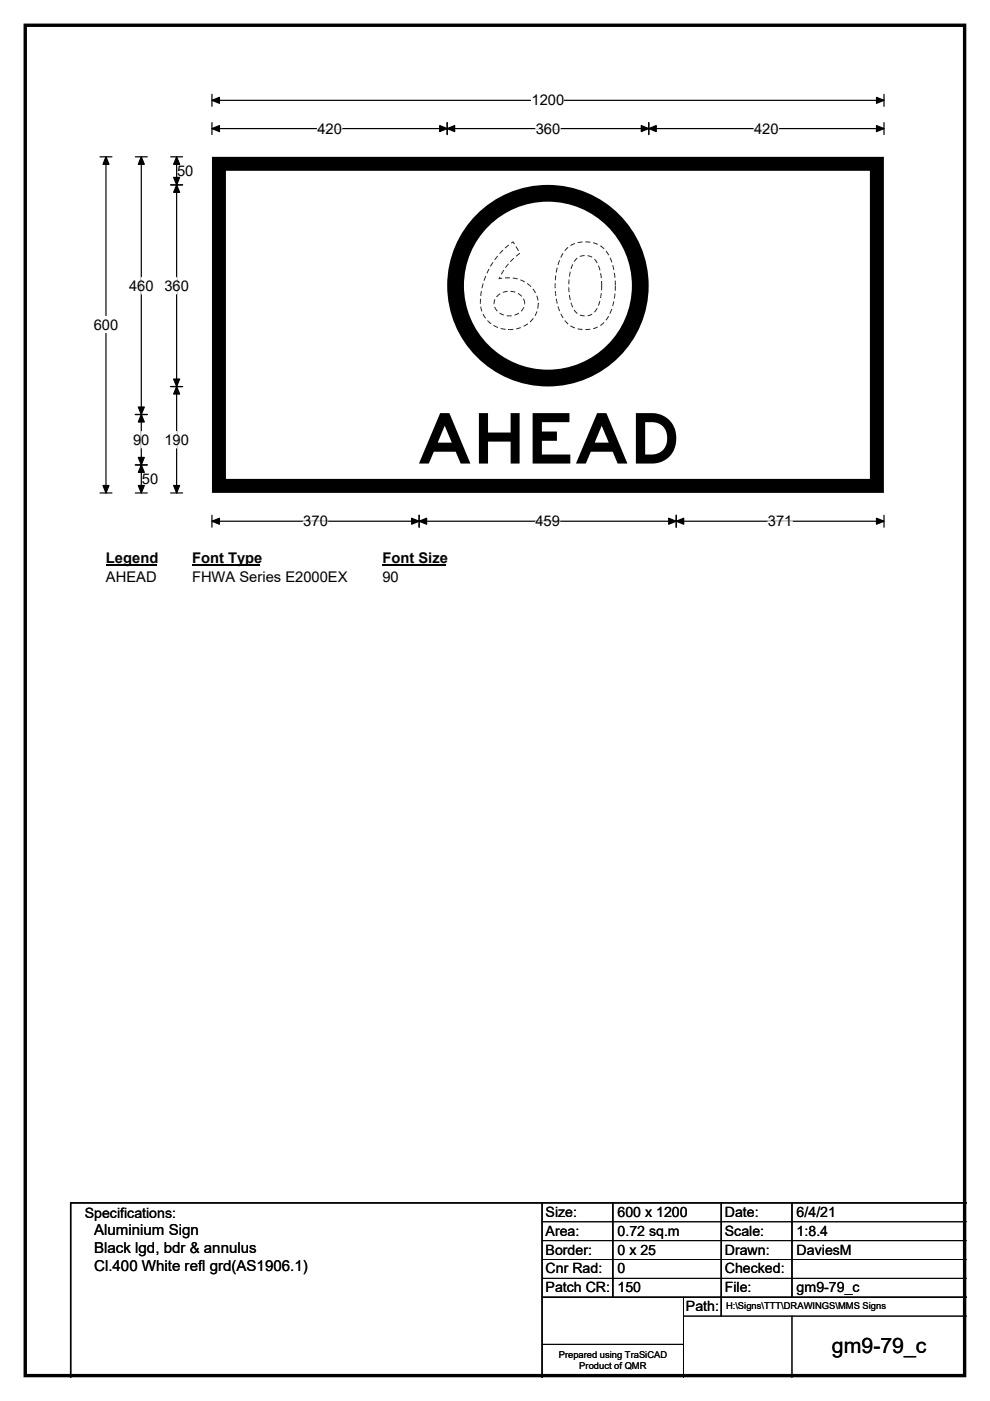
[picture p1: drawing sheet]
<svg xmlns="http://www.w3.org/2000/svg" width="210mm" height="297mm" viewBox="0 0 210 297" stroke-linecap="round" stroke-linejoin="round" font-family="sans-serif">
<path d="M5.4 5.4h199.2v286.3h-199.2z" fill="none" stroke="#000" stroke-width=".72"/>
<path d="M45 21.3h142.5M45 20v2.5M187.5 20v2.5" fill="none" stroke="#000" stroke-width=".25"/>
<path d="M45 21.3l1.5-.7v1.3zM185.9 20.6l1.6 .7-1.6 .6z" fill="#000" stroke="#000" stroke-width=".25"/>
<path d="M112.8 19.5h6.9v3.5h-6.9z" fill="#fff"/>
<g fill="none" stroke="#000" stroke-width=".25">
<path d="M21.2 33.3h2.5M22.5 33.3v71.2M45 27.3h142.5M45 26v2.5M94.8 26v2.5M137.6 26v2.5M187.5 26v2.5M21.2 104.5h2.5M45 109.2v2.6M45 110.5h142.5M88.9 109.2v2.6M143.4 109.2v2.6"/>
<path d="M187.5 109.2v2.6"/>
</g>
<g fill="#000" stroke="#000" stroke-width=".25">
<path d="M22.5 33.3l.6 1.5h-1.3zM45 27.3l1.5-.7v1.3zM94.8 27.3l1.6-.7v1.3zM93.3 26.6l1.5 .7-1.5 .6zM136 26.6l1.6 .7-1.6 .6zM137.6 27.3l1.6-.7v1.3zM185.9 26.6l1.6 .7-1.6 .6zM21.8 102.9h1.3l-.6 1.6zM45 110.5l1.5-.6v1.2zM88.9 110.5l1.6-.6v1.2zM87.3 109.9l1.6 .6-1.6 .6zM141.8 109.9l1.6 .6-1.6 .6z"/>
<path d="M143.4 110.5l1.6-.6v1.2zM185.9 109.9l1.6 .6-1.6 .6z"/>
</g>
<path d="M67.3 27.3h5.2M113.6 27.3h5.2M159.9 27.3h5.2M64.3 110.5h5.2M113.6 110.5h5.2M162.9 110.5h5.2" fill="none" stroke="#fff" stroke-width=".25"/>
<path d="M19.9 67.1h5.2v3.5h-5.2z" fill="#fff"/>
<path d="M28.7 33.3h2.5M30 33.3v71.2M36.2 33.3h2.5M36.2 39.2h2.5M37.5 33.3v71.2M28.7 87.9h2.5M28.7 98.6h2.5M36.2 82h2.5M28.7 104.5h2.5M36.2 104.5h2.5" fill="none" stroke="#000" stroke-width=".25"/>
<path d="M30 33.3l.6 1.5h-1.3zM37.5 39.2l.6 1.6h-1.3zM37.5 33.3l.6 1.5h-1.3zM36.8 37.6h1.3l-.6 1.6zM30 87.9l.6 1.6h-1.3zM29.3 97h1.3l-.6 1.6zM29.3 86.3h1.3l-.6 1.6zM30 98.6l.6 1.6h-1.3zM36.8 80.4h1.3l-.6 1.6zM37.5 82l.6 1.5h-1.3zM29.3 102.9h1.3l-.6 1.6zM36.8 102.9h1.3l-.6 1.6z" fill="#000" stroke="#000" stroke-width=".25"/>
<path d="M30 58.8v3.5M37.5 58.8v3.5M30 91.5v3.5M37.5 91.5v3.5" fill="none" stroke="#fff" stroke-width=".25"/>
<path d="M22.5 116.5h10.7v3.5h-10.7z" fill="#fff"/>
<path d="M22.5 119.8h10.7" fill="none" stroke="#000" stroke-width=".32"/>
<path d="M40.7 116.5h14.4v3.5h-14.4z" fill="#fff"/>
<path d="M40.7 119.8h14.4" fill="none" stroke="#000" stroke-width=".32"/>
<path d="M81.1 116.5h13.5v3.5h-13.5z" fill="#fff"/>
<path d="M81.1 119.8h13.5" fill="none" stroke="#000" stroke-width=".32"/>
<g fill="#fff">
<path d="M22.4 120.7h10.8v3.5h-10.8z"/>
<path d="M40.7 120.7h32.9v3.5h-32.9z"/>
<path d="M81.1 120.7h3.5v3.5h-3.5z"/>
<path d="M45 33.3h142.5v71.2h-142.5z"/>
</g>
<path d="M45 33.3h142.5v71.2h-142.5z" fill="none" stroke="#fff" stroke-width=".21"/>
<path d="M46.4 34.7h139.6v68.3h-139.6z" fill="none" stroke="#000" stroke-width="3"/>
<circle cx="116.2" cy="60.5" r="21.4" fill="#fff"/>
<circle cx="116.2" cy="60.6" r="19.6" fill="none" stroke="#000" stroke-width="3.6"/>
<g fill="#221f20">
<path d="M114 64.4h.3l-.1 1h-.3z"/>
<path d="M113.8 66l.2 .1-.2 .5-.2-.1z"/>
<path d="M113.6 66.5l.2 .1-.3 .4-.1-.1z"/>
<path d="M113 67.4l.2 .1-.7 .8-.1-.1z"/>
<path d="M111 69.1l.9-.5 .1 .1-.9 .6z"/>
<path d="M110.4 69.4l.1 .1z"/>
<path d="M109.5 69.6l.9-.2 .1 .2-.9 .2z"/>
<path d="M108 69.8l.9-.1v.2l-.9 .1z"/>
<path d="M107.8 69.8h.2v.2h-.2z"/>
<path d="M106.2 69.5l1 .2v.2l-1-.2z"/>
<path d="M105.6 69.3v.2z"/>
<path d="M104.7 68.9l.9 .4v.2l-1-.4z"/>
<path d="M103.7 68.2l.5 .3-.1 .2-.5-.4z"/>
<path d="M103.3 68l.2-.1 .2 .3-.1 .1z"/>
<path d="M102.4 66.6l.2-.1 .5 .9-.2 .1z"/>
<path d="M101.9 65h.2l.2 1-.2 .1z"/>
<path d="M101.8 64.2h.2v.2h-.2z"/>
<path d="M101.8 63.4h.2v.8h-.2z"/>
<path d="M102 61.7h.2l-.1 1.1-.2-.1z"/>
<path d="M102.3 60.4l.2 .1-.2 .6h-.2z"/>
<path d="M102.4 60.1h.2l-.1 .4-.2-.1z"/>
<path d="M102.9 58.5l.2 .1-.3 .9h-.2z"/>
<path d="M103.6 57l.2 .1-.4 .9-.2-.1z"/>
<path d="M104.5 55.5l.1 .2-.5 .8-.2-.1z"/>
<path d="M105.4 54.3h.2l-.6 .8-.2-.1z"/>
<path d="M105.9 53.7l.1 .2z"/>
<path d="M106.6 53l.1 .1-.6 .7-.2-.1z"/>
<path d="M107.1 52.5l.7-.6 .2 .1-.8 .7z"/>
<path d="M108.4 51.5l.5-.3-.4 .4z"/>
<path d="M108.8 51.2h.1z"/>
<path d="M108.7 51.3l.2-.1 .3 .5-.2 .1z"/>
<path d="M109.3 52.3l.2-.1 .6 .9-.2 .1z"/>
<path d="M109.4 54.3l.8-.7 .1 .2-.8 .6z"/>
<path d="M108.8 54.8l.1-.1 .2 .1-.2 .2z"/>
<path d="M108.2 55.4l.6-.6 .1 .2-.6 .5z"/>
<path d="M107.7 56h.2l-.2 .2-.1-.1z"/>
<path d="M107.6 56.1l.1 .1-.4 .6-.2-.1z"/>
<path d="M106.8 57.2l.2 .1-.2 .3-.2-.1z"/>
<path d="M106.6 57.5l.2 .1-.4 .6-.2-.1z"/>
<path d="M106 58.7l.1 .1-.1 .3-.1-.1v.2l-.1-.2z"/>
<path d="M105.8 59l.1 .2h-.2z"/>
<path d="M105.9 59l.6-.1v.2l-.6 .1z"/>
<path d="M107.1 58.8h.4v.2h-.4z"/>
<path d="M107.5 58.8h.5v.2h-.5z"/>
<path d="M108 58.8h.2l-.1 .2h-.1z"/>
<path d="M108.8 58.8l1 .2-.1 .2-.9-.1z"/>
<path d="M110.4 59.2l-.1 .2z"/>
<path d="M110.4 59.2l1 .5-.1 .2-1-.5z"/>
<path d="M111.9 60l.5 .4-.1 .2-.5-.4z"/>
<path d="M112.4 60.4l.3 .3-.2 .2-.2-.3z"/>
<path d="M112.9 61.3h.3l.5 .8-.2 .1z"/>
<path d="M113.7 62.7h.3l.2 1h-.2z"/>
<path d="M114 64.3l.3 .1z"/>
<path d="M110.9 63.4l.2-.1 .3 1h-.2z"/>
<path d="M110.9 63.4l.2-.1z"/>
<path d="M110.4 62.4l.3 .4-.1 .1-.3-.3z"/>
<path d="M109.9 62.1l.5 .3-.1 .2-.5-.3z"/>
<path d="M108.3 61.7l1 .2v.2l-1-.2z"/>
<path d="M106.7 61.9l1-.2v.2l-.9 .2z"/>
<path d="M106.6 61.9l.2 .2h-.1z"/>
<path d="M105.7 62.4l.3-.2 .2 .2-.4 .2z"/>
<path d="M105.3 62.8a.33 .33 0 0 1 .5-.2l-.4 .4z"/>
<path d="M104.9 63.4l.2 .1-.2 .8h-.2z"/>
<path d="M104.7 64.3h.2v.2h-.2z"/>
<path d="M104.8 65.1h.2l.1 .2-.2 .1z"/>
<path d="M104.9 65.4h.3l.4 .5-.2 .1z"/>
<path d="M106 66.3l.8 .4-.1 .2-.8-.4z"/>
<path d="M106.8 66.7v.2h-.1z"/>
<path d="M107.5 66.8l.5 .1v.2h-.5z"/>
<path d="M108 66.9l.5-.1v.3h-.5z"/>
<path d="M109.1 66.7h.1l.1 .2h-.1z"/>
<path d="M109.2 66.7l.8-.4 .1 .2-.8 .4z"/>
<path d="M110.9 65.4l.2 .1-.5 .6-.1-.2z"/>
<path d="M111 65.1l.2 .1-.1 .2-.2-.1z"/>
<path d="M111.2 64.3h.2v.2h-.2z"/>
<path d="M130.4 60.6h.2v1h-.2z"/>
<path d="M130.3 62.3h.2v.4h-.2z"/>
<path d="M130.3 62.7h.2l-.1 .6h-.2z"/>
<path d="M130.1 63.9h.2l-.2 .8h-.2z"/>
<path d="M129.9 64.7h.2l-.1 .2h-.2z"/>
<path d="M129.6 65.5h.3l-.4 1-.2-.1z"/>
<path d="M129.3 66.4l.2 .1z"/>
<path d="M129 67l.2 .1-.6 .8-.1-.1z"/>
<path d="M128.4 67.8l.2 .1z"/>
<path d="M127.3 68.9l.7-.6 .2 .1-.8 .7z"/>
<path d="M126.6 69.3l.1-.1 .1 .2-.1 .1z"/>
<path d="M125.8 69.6l.8-.3 .1 .2-.8 .3z"/>
<path d="M124.2 69.8l1-.1v.2l-1 .1z"/>
<path d="M122.6 69.6l.9 .1v.3l-1-.2z"/>
<path d="M121.1 69l.9 .4-.1 .2-.9-.4z"/>
<path d="M121.1 69l-.1 .2z"/>
<path d="M120 68l.6 .6-.2 .2-.6-.6z"/>
<path d="M119.7 68l.2-.1 .1 .1-.2 .2z"/>
<path d="M118.9 66.7l.2-.1 .4 .8-.2 .1z"/>
<path d="M118.9 66.6l.1-.1 .1 .1-.2 .1z"/>
<path d="M118.4 65.4l.2-.1 .2 .6-.2 .1z"/>
<path d="M118.3 65l.2-.1 .1 .4-.2 .1z"/>
<path d="M118 63.9h.2l.1 .4-.2 .1z"/>
<path d="M117.9 63.4l.2-.1 .1 .6h-.2z"/>
<path d="M117.7 62.3l.2-.1 .1 .5-.2 .1z"/>
<path d="M117.7 61.7h.2v.5l-.2 .1z"/>
<path d="M117.6 60.6h.2l.1 .5h-.3z"/>
<path d="M117.6 60h.3l-.1 .6h-.2z"/>
<path d="M117.8 58.4l.2 .1-.1 .9h-.2z"/>
<path d="M117.8 58.4l.2 .1z"/>
<path d="M118.1 56.7l.2 .2-.2 .9-.2-.1z"/>
<path d="M118.6 55.1l.2 .1-.4 1-.1-.1z"/>
<path d="M119.3 53.7l.2 .1-.5 .9-.1-.1z"/>
<path d="M120 52.7l.4-.3 .2 .1-.7 .8-.2-.2z"/>
<path d="M120.9 52l.6-.3 .1 .2-.5 .3z"/>
<path d="M121.6 51.7l.3-.2 .1 .2-.4 .2z"/>
<path d="M122.5 51.4l1-.2v.2l-.9 .2z"/>
<path d="M124.2 51.2h1v.3l-1-.1z"/>
<path d="M125.8 51.4l1 .3-.1 .2-.9-.3z"/>
<path d="M127.4 52l.8 .7-.1 .2-.8-.7z"/>
<path d="M128.5 53.3l.1-.1 .6 .8-.2 .1z"/>
<path d="M129.3 54.7l.2-.1 .4 1h-.2z"/>
<path d="M129.9 56.2h.2l.2 1h-.2z"/>
<path d="M130.2 57.8h.2l.1 1.1h-.2z"/>
<path d="M130.4 59.5h.2v1h-.2z"/>
<path d="M127.5 59.6h.2v1h-.2z"/>
<path d="M127.3 58l.2-.1 .1 1-.2 .1z"/>
<path d="M126.8 56.4l.2-.1 .4 1h-.3z"/>
<path d="M126.4 55.6l.2-.1 .2 .2-.2 .1z"/>
<path d="M126 55l.2-.1 .4 .6-.2 .1z"/>
<path d="M125.6 54.4l-.1 .2z"/>
<path d="M124.6 54.1l.9 .3v.2l-.9-.3z"/>
<path d="M123.1 54.2l.9-.1v.2l-.8 .1z"/>
<path d="M122.9 54.3l.2-.1 .1 .2-.2 .1z"/>
<path d="M122.4 54.7l.1 .1z"/>
<path d="M122 55l.4-.3 .1 .1-.6 .7-.1-.1z"/>
<path d="M121.8 55.4l.1 .2z"/>
<path d="M121.4 56l.2 .1-.2 .3-.2-.1z"/>
<path d="M121.2 56.3l.2 .1-.2 .6h-.2z"/>
<path d="M120.9 57.6h.2l-.2 .8-.2-.1z"/>
<path d="M120.7 58.3l.2 .1v.3l-.2-.1z"/>
<path d="M120.6 59.2l.2 .1v.2h-.2z"/>
<path d="M120.6 59.5h.2l-.1 .8h-.2z"/>
<path d="M120.5 60.9h.2l.1 1-.2 .1z"/>
<path d="M120.7 62.6l.2-.1 .1 .9h-.2z"/>
<path d="M120.8 63.4h.2l.1 .2h-.2z"/>
<path d="M121 64.2h.2l.1 .4h-.1z"/>
<path d="M121.2 64.6h.1l.3 .5-.3 .1z"/>
<path d="M121.7 65.8l.2-.1 .6 .7-.1 .1z"/>
<path d="M123 66.7l1 .2v.2l-1-.2z"/>
<path d="M124.6 66.8l.9-.3 .1 .2-.8 .3z"/>
<path d="M126.6 65.3l.1 .2-.5 .8-.2-.2z"/>
<path d="M126.9 64.7l.1 .1z"/>
<path d="M127.1 63.8l.2 .1-.3 .8h-.1z"/>
<path d="M127.1 63.8l.2 .1z"/>
<path d="M127.3 62.8h.2v.4h-.2z"/>
<path d="M127.4 62.1l.2 .1-.1 .6h-.2z"/>
<path d="M127.5 60.6h.2v1l-.2-.1z"/>
</g>
<path d="M115 255v37M130 255v20M153 255v24M168 255v20M205 255h-190v37M115 275h90" fill="none" stroke="#000" stroke-width=".3"/>
<path d="M115 259h90M115 263h90M115 267h90M115 271h90M145 279h60M145 275v17M168 279v13M115 285h30" fill="none" stroke="#000" stroke-width=".21"/>
<text font-size="14.8" x="88.4" y="98.3">AHEAD</text>
<text font-size="4.5" x="176.5" y="286.9">gm9-79_c</text>
<g font-size="3.2">
<text x="20" y="261.9">Aluminium Sign</text>
<text x="20" y="265.7">Black lgd, bdr &amp; annulus</text>
<text x="20" y="269.6">Cl.400 White refl grd(AS1906.1)</text>
</g>
<g font-size="3.1">
<text x="112.8" y="22.3">1200</text>
<text x="67.3" y="28.3">420</text>
<text x="113.6" y="28.3">360</text>
<text x="159.9" y="28.3">420</text>
<text x="37.6" y="37.3">50</text>
<text x="27.4" y="61.6">460</text>
<text x="34.9" y="61.6">360</text>
<text x="19.9" y="69.9">600</text>
<text x="28.2" y="94.3">90</text>
<text x="34.9" y="94.3">190</text>
<text x="30.1" y="102.6">50</text>
<text x="64.3" y="111.6">370</text>
<text x="113.6" y="111.6">459</text>
<text x="162.9" y="111.6">371</text>
<text x="22.5" y="119.3">Legend</text>
<text x="40.7" y="119.3">Font Type</text>
<text x="81.1" y="119.3">Font Size</text>
<text x="22.5" y="123.5">AHEAD</text>
<text x="40.7" y="123.5">FHWA Series E2000EX</text>
<text x="81.1" y="123.5">90</text>
</g>
<g font-size="3">
<text x="115.7" y="258">Size:</text>
<text x="131" y="258">600 x 1200</text>
<text x="153.7" y="258">Date:</text>
<text x="169" y="258">6/4/21</text>
<text x="18" y="258.2">Specifications:</text>
<text x="115.7" y="262">Area:</text>
<text x="131" y="262">0.72 sq.m</text>
<text x="153.7" y="262">Scale:</text>
<text x="169" y="262">1:8.4</text>
<text x="115.7" y="266">Border:</text>
<text x="115.7" y="270">Cnr Rad:</text>
<text x="131" y="266">0 x 25</text>
<text x="131" y="270">0</text>
<text x="153.7" y="266">Drawn:</text>
<text x="153.7" y="270">Checked:</text>
<text x="169" y="266">DaviesM</text>
<text x="115.7" y="274">Patch CR:</text>
<text x="131" y="274">150</text>
<text x="153.7" y="274">File:</text>
<text x="169" y="274">gm9-79_c</text>
<text x="145.5" y="278">Path:</text>
</g>
<g font-size="2">
<text x="154" y="277.6">H:\Signs\TTT\DRAWINGS\MMS Signs</text>
<text x="118.5" y="287.8">Prepared using TraSiCAD</text>
<text x="122.9" y="290.2">Product of QMR</text>
</g>
</svg>
